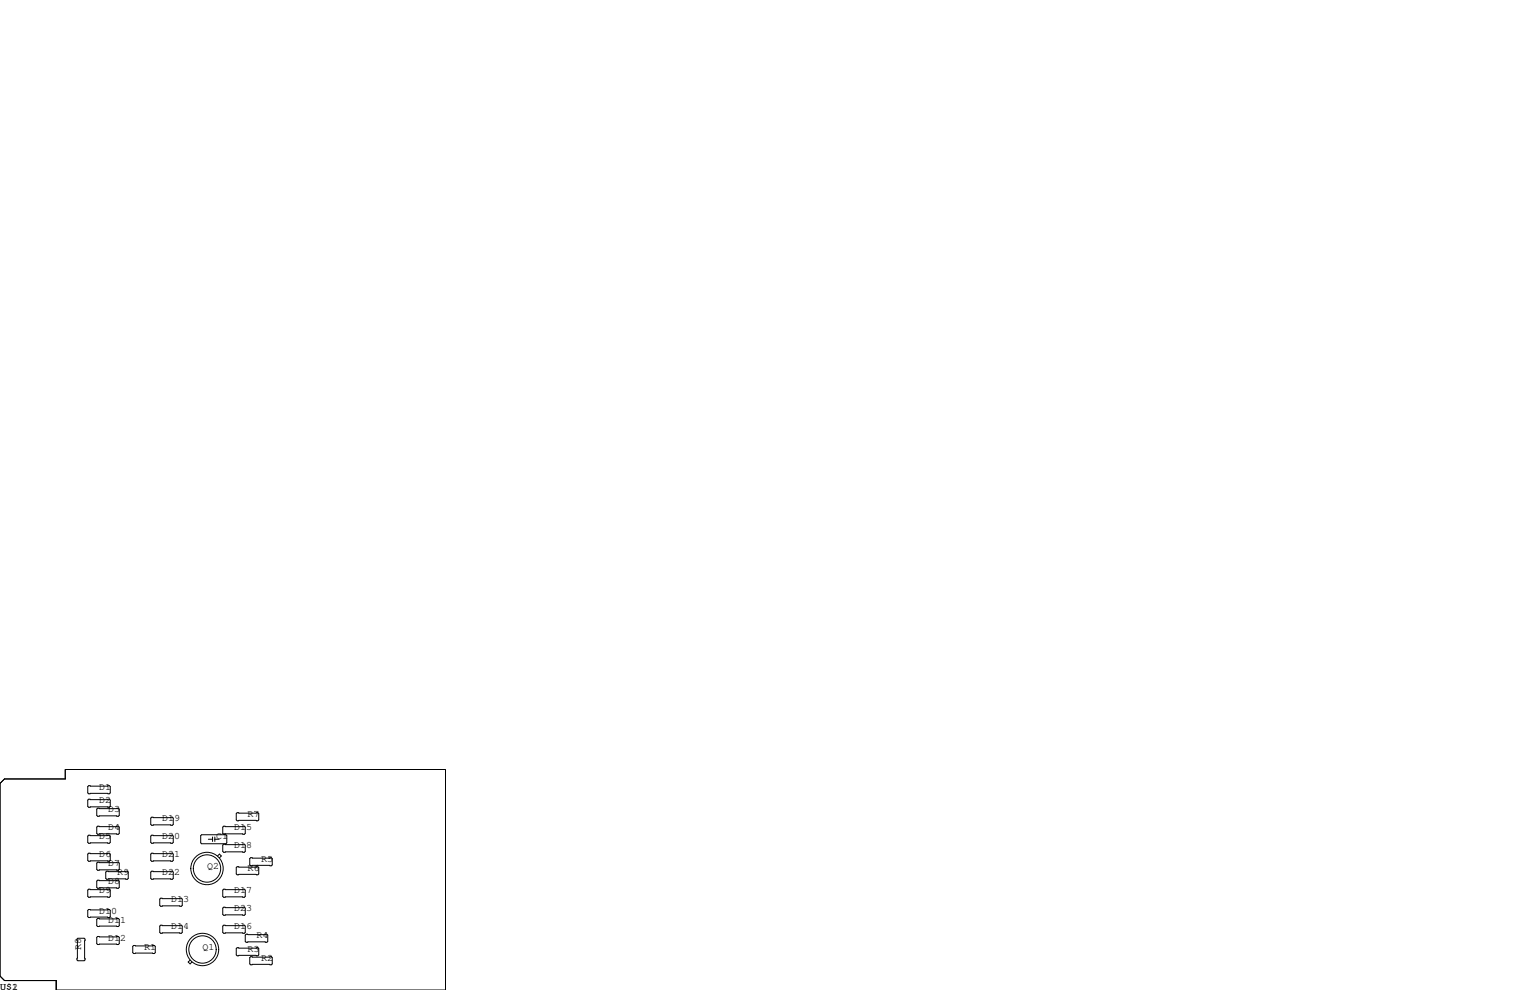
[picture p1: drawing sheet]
<svg xmlns="http://www.w3.org/2000/svg" width="432mm" height="279mm" viewBox="0 0 432 279" stroke-linecap="round" stroke-linejoin="round" font-family="sans-serif">
<g fill="none" stroke="#000" stroke-width=".28">
<path d="M0 221.1l1.3-1.3h17.1v-2.6h107.3v62.2h-109.8v-2.7h-14.6l-1.3-1.2zM25 221.7h5.9l.2 .3v1.8l-.2 .2h-5.9l-.2-.2v-1.8zM25 225.6h5.9l.2 .2v1.8l-.2 .2h-5.9l-.2-.2v-1.8zM25 235.7h5.9l.2 .3v1.7l-.2 .3h-5.9l-.2-.3v-1.7zM27.6 228.1h5.8l.3 .2v1.8l-.3 .3h-5.8l-.3-.3v-1.8zM27.6 233.2h5.8l.3 .2v1.8l-.3 .3h-5.8l-.3-.3v-1.8zM42.8 235.7h5.8l.3 .3v1.7l-.3 .3h-5.8l-.3-.3v-1.7zM42.8 230.6h5.8l.3 .3v1.8l-.3 .2h-5.8l-.3-.2v-1.8zM56.6 235.8l.3-.2h6.9l.2 .2v2.1l-.2 .2h-6.9l-.3-.2zM58.8 236.9h1.2M60 236.2v1.3M60.6 236.2v1.3"/>
<path d="M60.6 236.9h1.2M63.1 233.2h5.9l.2 .2v1.8l-.2 .3h-5.9l-.2-.3v-1.8zM63.1 238.3h5.9l.2 .2v1.8l-.2 .2h-5.9l-.2-.2v-1.8zM66.9 229.4h5.9l.2 .2v1.8l-.2 .2h-5.9l-.2-.2v-1.8zM25 240.8h5.9l.2 .2v1.8l-.2 .3h-5.9l-.2-.3v-1.8zM25 251h5.9l.2 .2v1.8l-.2 .2h-5.9l-.2-.2v-1.8zM25 256.7h5.9l.2 .2v1.8l-.2 .3h-5.9l-.2-.3v-1.8zM27.6 243.3h5.8l.3 .3v1.8l-.3 .2h-5.8l-.3-.2v-1.8zM27.6 248.4h5.8l.3 .3v1.7l-.3 .3h-5.8l-.3-.3v-1.7zM27.6 259.2h5.8l.3 .3v1.7l-.3 .3h-5.8l-.3-.3v-1.7zM30.1 245.9h5.8l.3 .2v1.8l-.3 .3h-5.8l-.3-.3v-1.8zM42.5 246.1l.3-.2h5.8l.3 .2v1.8l-.3 .3h-5.8l-.3-.3z"/>
<path d="M42.8 240.8h5.8l.3 .2v1.8l-.3 .3h-5.8l-.3-.3v-1.8zM45.1 253.7l.2-.2h5.9l.2 .2v1.8l-.2 .3h-5.9l-.2-.3zM61.4 241.6l.5-.6 .6 .6-.6 .5M62.9 256.3l.2-.3h5.9l.2 .3v1.8l-.2 .2h-5.9l-.2-.2zM62.9 251.2l.2-.2h5.9l.2 .2v1.8l-.2 .2h-5.9l-.2-.2zM66.7 244.9l.2-.3h5.9l.2 .3v1.7l-.2 .3h-5.9l-.2-.3zM70.7 242.1h5.9l.2 .2v1.8l-.2 .2h-5.9l-.2-.2v-1.8zM21.7 265l.3-.2h1.7l.3 .2v5.9l-.3 .2h-1.7l-.3-.2zM27.6 264.3h5.8l.3 .2v1.8l-.3 .3h-5.8l-.3-.3v-1.8zM37.5 267.1l.2-.3h5.9l.2 .3v1.8l-.2 .2h-5.9l-.2-.2zM45.1 261.4l.2-.3h5.9l.2 .3v1.7l-.2 .3h-5.9l-.2-.3zM53.6 271l-.5 .5 .5 .5 .6-.5"/>
<path d="M62.9 261.4l.2-.3h5.9l.2 .3v1.7l-.2 .3h-5.9l-.2-.3zM66.7 267.7l.2-.2h5.9l.2 .2v1.8l-.2 .2h-5.9l-.2-.2zM69.2 263.9l.3-.2h5.8l.3 .2v1.8l-.3 .2h-5.8l-.3-.2zM70.5 270.3l.2-.3h5.9l.2 .3v1.7l-.2 .3h-5.9l-.2-.3z"/>
<circle cx="58.4" cy="245.1" r="3.9"/>
<circle cx="58.4" cy="245.1" r="4.6"/>
<circle cx="57.1" cy="268" r="4.6"/>
<circle cx="57.1" cy="268" r="3.9"/>
</g>
<g font-size="2.8">
<text x="27.9" y="222.9">D1</text>
<text x="27.9" y="226.7">D2</text>
<text x="30.5" y="229.2">D3</text>
<text x="45.7" y="231.8">D19</text>
<text x="69.8" y="230.5">R7</text>
<text x="27.9" y="236.9">D5</text>
<text x="30.5" y="234.3">D4</text>
<text x="45.7" y="236.9">D20</text>
<text x="61" y="236.9">C1</text>
<text x="66" y="234.3">D15</text>
<text x="66" y="239.4">D18</text>
<text x="27.9" y="241.9">D6</text>
<text x="30.5" y="244.5">D7</text>
<text x="45.7" y="241.9">D21</text>
<text x="58.4" y="245.1">Q2</text>
<text x="69.8" y="245.7">R6</text>
<text x="73.7" y="243.2">R5</text>
<text x="30.5" y="249.6">D8</text>
<text x="33" y="247">R9</text>
<text x="45.7" y="247">D22</text>
<text x="27.9" y="252.1">D9</text>
<text x="27.9" y="257.8">D10</text>
<text x="48.3" y="254.6">D13</text>
<text x="66" y="252.1">D17</text>
<text x="66" y="257.2">D23</text>
<text x="30.5" y="260.3">D11</text>
<text x="48.3" y="262.3">D14</text>
<text x="66" y="262.3">D16</text>
<text x="22.9" y="268" transform="rotate(-90 22.9 268)">R8</text>
<text x="30.5" y="265.4">D12</text>
<text x="40.6" y="268">R1</text>
<text x="57.1" y="268">Q1</text>
<text x="69.8" y="268.6">R3</text>
<text x="72.4" y="264.8">R4</text>
<text x="73.7" y="271.1">R2</text>
<text x="0" y="279.4">U$1</text>
<text x="3.4" y="279.4">2</text>
</g>
</svg>
